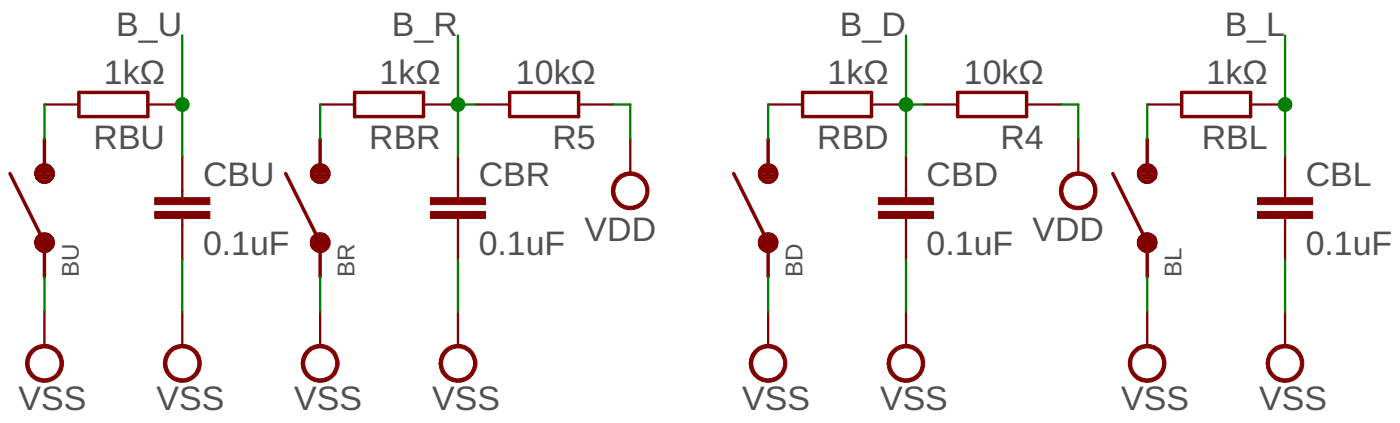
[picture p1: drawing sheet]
<svg xmlns="http://www.w3.org/2000/svg" width="103mm" height="31mm" viewBox="0 0 103 31" stroke-linecap="round" stroke-linejoin="round" font-family="sans-serif">
<g fill="none" stroke="#800000" stroke-width=".25">
<path d="M.7 12.8l2.6 5.1v2.5M2.7 12.6a.64 .64 0 0 0 .6 .8 .64 .64 0 0 0 .6-.8M2.7 18a.64 .64 0 0 1 .6-.8 .64 .64 0 0 1 .6 .8M2.7 18v.2M2.7 18h1.2M2.7 17.8h1.2M2.7 12.9h1.2M2.7 12.6h1.2M2.7 17.5h1.1M2.7 13.1h1.1M2.7 18.2a.63 .63 0 0 0 1.1 0M2.7 18.2h1.1"/>
<path d="M2.7 12.4a.63 .63 0 0 1 1.1 0M2.7 12.4v.2M2.7 12.4h1.1M3 17.3h.6M3 13.3h.6M3 18.4h.5M3 12.2h.5M3.3 10.2v2.6M3.8 12.4l.1 .2M3.9 18l-.1 .2M5.8 6.8h5.1v1.8h-5.1zM21.1 12.8l2.5 5.1v2.5"/>
<path d="M23 18h1.2M23 17.8h1.2M23 12.6a.64 .64 0 0 0 .6 .8 .64 .64 0 0 0 .6-.8M23 12.9h1.2M23 12.6h1.2M23 17.5h1.1M23 13.1h1.1M23.1 18.2a.63 .63 0 0 0 1 0M23.1 18.2h1M23.1 12.4h1M23.1 12.4a.63 .63 0 0 1 1 0M23.1 12.4l-.1 .2"/>
<path d="M23.3 17.3h.6M23.3 13.3h.6M23.3 18.4h.6M23.3 12.2h.6M23.6 10.2v2.6M24 17.3a.68 .68 0 0 1 .2 .7M24 17.3a.64 .64 0 0 0-.9 .1 .64 .64 0 0 0 0 .8M24.1 12.4l.1 .2M24.2 18l-.1 .2M26.1 6.8h5.1v1.8h-5.1zM37.6 6.8h5v1.8h-5zM54.1 12.8l2.5 5.1v2.5"/>
<path d="M56 17.8h1.2M56 12.9h1.2M56 18h1.2M56 12.6a.63 .63 0 0 0 .6 .8 .63 .63 0 0 0 .6-.8M56 12.6h1.2M56.1 17.5h1.1M56.1 13.1h1.1M56.1 18.2a.63 .63 0 0 0 1 0M56.1 18.2h1M56.1 12.4h1M56.1 18.2a.64 .64 0 0 1 .5-1 .64 .64 0 0 1 .5 1M56.1 12.4a.62 .62 0 0 1 1 0"/>
<path d="M56.1 12.4l-.1 .2M56.3 17.3h.7M56.3 13.3h.7M56.3 18.4h.6M56.3 12.2h.6M56.6 10.2v2.6M57.1 12.4l.1 .2M59.2 6.8h5v1.8h-5zM70.6 6.8h5.1v1.8h-5.1zM82 12.8l2.6 5.1v2.5M83.9 18h1.3M83.9 17.8h1.3"/>
<path d="M83.9 12.6a.64 .64 0 0 0 .6 .8 .64 .64 0 0 0 .7-.8M83.9 12.9h1.3M83.9 12.6h1.3M83.9 18a.64 .64 0 0 1 .8-.8 .64 .64 0 0 1 .4 1M83.9 18l.1 .2M84 17.5h1.1M84 13.1h1.1M84 18.2a.63 .63 0 0 0 1.1 0M84 18.2h1.1M84 12.4h1.1M84 12.4a.62 .62 0 0 1 1.1 0M84 12.4l-.1 .2"/>
<path d="M84.2 17.3h.7M84.2 13.3h.7M84.3 18.4h.5M84.3 12.2h.5M84.6 10.2v2.6M85.1 12.4l.1 .2M87.1 6.8h5.1v1.8h-5.1z"/>
</g>
<g fill="none" stroke="#800000" stroke-width=".17">
<path d="M3.3 7.7h2.5M10.9 7.7h2.5M13.4 11.5v3M13.4 16.1v3M23.6 7.7h2.5M31.2 7.7h2.6M33.8 11.5v3M33.8 16.1v3M35 7.7h2.6M42.6 7.7h2.6M46.5 10.2v2.6M56.6 7.7h2.6"/>
<path d="M64.2 7.7h2.6M66.8 11.5v3M66.8 16.1v3M68 7.7h2.6M75.7 7.7h2.5M79.5 10.2v2.6M84.6 7.7h2.5M92.2 7.7h2.5M94.7 11.5v3M94.7 16.1v3M3.3 22.9v2.6M13.4 22.9v2.6"/>
<path d="M23.6 22.9v2.6M33.8 22.9v2.6M56.6 22.9v2.6M66.8 22.9v2.6M84.6 22.9v2.6M94.7 22.9v2.6"/>
</g>
<g fill="#800000" stroke="#800000" stroke-width=".07">
<path d="M11.4 15.6h4.1v.5h-4.1z"/>
<path d="M11.4 14.5h4.1v.6h-4.1z"/>
<path d="M92.7 15.6h4v.5h-4z"/>
<path d="M92.7 14.5h4v.6h-4z"/>
<path d="M31.7 15.6h4.1v.5h-4.1z"/>
<path d="M31.7 14.5h4.1v.6h-4.1z"/>
<path d="M64.7 15.6h4.1v.5h-4.1z"/>
<path d="M64.7 14.5h4.1v.6h-4.1z"/>
</g>
<g fill="#800000" stroke="#800000" stroke-width=".07">
<path d="M2.3 25.8a1.4 1.4 0 0 1 2.2 .2 1.4 1.4 0 0 1-.9 2.1 1.4 1.4 0 0 1-1.7-1.4h.2a1.15 1.15 0 0 1 1.6-1 1.15 1.15 0 0 1 .3 1.9 1.15 1.15 0 0 1-1.8-.6l-.1-.3h-.2l.1-.6z" fill-rule="evenodd"/>
<path d="M12.4 25.8a1.4 1.4 0 0 1 2.2 .2 1.4 1.4 0 0 1-.8 2.1 1.4 1.4 0 0 1-1.8-1.4h.3a1.15 1.15 0 0 1 1.6-1 1.15 1.15 0 0 1 .3 1.9 1.15 1.15 0 0 1-1.9-.6v-.3h-.3l.2-.6z" fill-rule="evenodd"/>
<path d="M83.5 25.8a1.39 1.39 0 0 1 2.2 .2 1.39 1.39 0 0 1-.8 2.1 1.39 1.39 0 0 1-1.7-1.4h.2a1.14 1.14 0 0 1 1.7-.9 1.14 1.14 0 0 1 .1 1.9 1.14 1.14 0 0 1-1.8-.7v-.3h-.2l.1-.6z" fill-rule="evenodd"/>
<path d="M93.7 25.8a1.39 1.39 0 0 1 2.2 .2 1.39 1.39 0 0 1-.8 2.1 1.39 1.39 0 0 1-1.8-1.4h.3a1.14 1.14 0 0 1 1.6-.9 1.14 1.14 0 0 1 .2 1.9 1.14 1.14 0 0 1-1.8-.7v-.3h-.3l.2-.6z" fill-rule="evenodd"/>
<path d="M22.6 25.8a1.39 1.39 0 0 1 2.2 .2 1.39 1.39 0 0 1-.8 2.1 1.39 1.39 0 0 1-1.8-1.4h.3a1.15 1.15 0 0 1 1.6-1 1.15 1.15 0 0 1 .3 1.9 1.15 1.15 0 0 1-1.9-.6v-.3h-.3l.2-.6z" fill-rule="evenodd"/>
<path d="M32.7 25.8a1.39 1.39 0 0 1 2.2 .2 1.39 1.39 0 0 1-.8 2.1 1.39 1.39 0 0 1-1.7-1.4h.2a1.15 1.15 0 0 1 1.6-1 1.15 1.15 0 0 1 .3 1.9 1.15 1.15 0 0 1-1.8-.6l-.1-.3h-.2l.1-.6z" fill-rule="evenodd"/>
<path d="M55.6 25.8a1.39 1.39 0 0 1 2.2 .2 1.39 1.39 0 0 1-.8 2.1 1.39 1.39 0 0 1-1.8-1.4h.3a1.15 1.15 0 0 1 1.6-1 1.15 1.15 0 0 1 .3 1.9 1.15 1.15 0 0 1-1.9-.6v-.3h-.3l.2-.6z" fill-rule="evenodd"/>
<path d="M65.8 25.8a1.39 1.39 0 0 1 2.2 .2 1.39 1.39 0 0 1-.9 2.1 1.39 1.39 0 0 1-1.7-1.4h.2a1.14 1.14 0 0 1 1.6-1 1.14 1.14 0 0 1 .3 1.9 1.14 1.14 0 0 1-1.8-.6l-.1-.3h-.2l.1-.6z" fill-rule="evenodd"/>
<path d="M78.5 13.1a1.39 1.39 0 0 1 2.2 .2 1.39 1.39 0 0 1-.9 2.1 1.39 1.39 0 0 1-1.7-1.4h.2a1.14 1.14 0 0 1 1.6-1 1.14 1.14 0 0 1 .3 1.9 1.14 1.14 0 0 1-1.8-.6l-.1-.3h-.2l.1-.6z" fill-rule="evenodd"/>
<path d="M45.4 13.1a1.39 1.39 0 0 1 2.2 .2 1.39 1.39 0 0 1-.8 2.1 1.39 1.39 0 0 1-1.7-1.4h.2a1.15 1.15 0 0 1 1.6-1 1.15 1.15 0 0 1 .3 1.9 1.15 1.15 0 0 1-1.8-.6l-.1-.3h-.2l.1-.6z" fill-rule="evenodd"/>
</g>
<g fill="none" stroke="#008000" stroke-width=".17">
<path d="M3.3 7.7v2.5M13.4 2.6v8.9M13.4 19.1v3.8M23.6 7.7v2.5M33.8 2.6v8.9M33.8 19.1v3.8M33.8 7.7h1.2M45.2 7.7h1.3v2.5M56.6 7.7v2.5M66.8 2.6v8.9M66.8 19.1v3.8M66.8 7.7h1.2"/>
<path d="M78.2 7.7h1.3v2.5M84.6 7.7v2.5M94.7 2.6v8.9M94.7 19.1v3.8M3.3 20.4v2.5M23.6 20.4v2.5M56.6 20.4v2.5M84.6 20.4v2.5"/>
</g>
<g fill="#008000" stroke="#008000" stroke-width=".07">
<circle cx="13.4" cy="7.7" r=".51"/>
<circle cx="94.7" cy="7.7" r=".51"/>
<circle cx="33.8" cy="7.7" r=".51"/>
<circle cx="66.8" cy="7.7" r=".51"/>
</g>
<g font-size="2.5" fill="#505050">
<text x="8.6" y="2.6">B_U</text>
<text x="28.9" y="2.6">B_R</text>
<text x="61.9" y="2.6">B_D</text>
<text x="90.3" y="2.6">B_L</text>
<text x="6.9" y="11">RBU</text>
<text x="7.7" y="6.2">1kΩ</text>
<text x="27.2" y="11">RBR</text>
<text x="28" y="6.2">1kΩ</text>
<text x="38" y="6.2">10kΩ</text>
<text x="40.7" y="11">R5</text>
<text x="60.2" y="11">RBD</text>
<text x="61" y="6.2">1kΩ</text>
<text x="71" y="6.2">10kΩ</text>
<text x="73.7" y="11">R4</text>
<text x="88.6" y="11">RBL</text>
<text x="88.9" y="6.2">1kΩ</text>
<text x="15" y="13.7">CBU</text>
<text x="35.3" y="13.7">CBR</text>
<text x="43.1" y="17.7">VDD</text>
<text x="68.3" y="13.7">CBD</text>
<text x="76.1" y="17.7">VDD</text>
<text x="96.2" y="13.7">CBL</text>
<text x="15" y="18.7">0.1uF</text>
<text x="35.3" y="18.7">0.1uF</text>
<text x="68.3" y="18.7">0.1uF</text>
<text x="96.2" y="18.7">0.1uF</text>
<text x="1.4" y="30.2">VSS</text>
<text x="11.5" y="30.2">VSS</text>
<text x="21.7" y="30.2">VSS</text>
<text x="31.9" y="30.2">VSS</text>
<text x="54.7" y="30.2">VSS</text>
<text x="64.9" y="30.2">VSS</text>
<text x="82.6" y="30.2">VSS</text>
<text x="92.8" y="30.2">VSS</text>
</g>
<g font-size="1.8" fill="#505050">
<text x="5.8" y="20.4" transform="rotate(-90 5.8 20.4)">BU</text>
<text x="26.1" y="20.4" transform="rotate(-90 26.1 20.4)">BR</text>
<text x="59.2" y="20.4" transform="rotate(-90 59.2 20.4)">BD</text>
<text x="87.1" y="20.4" transform="rotate(-90 87.1 20.4)">BL</text>
</g>
</svg>
